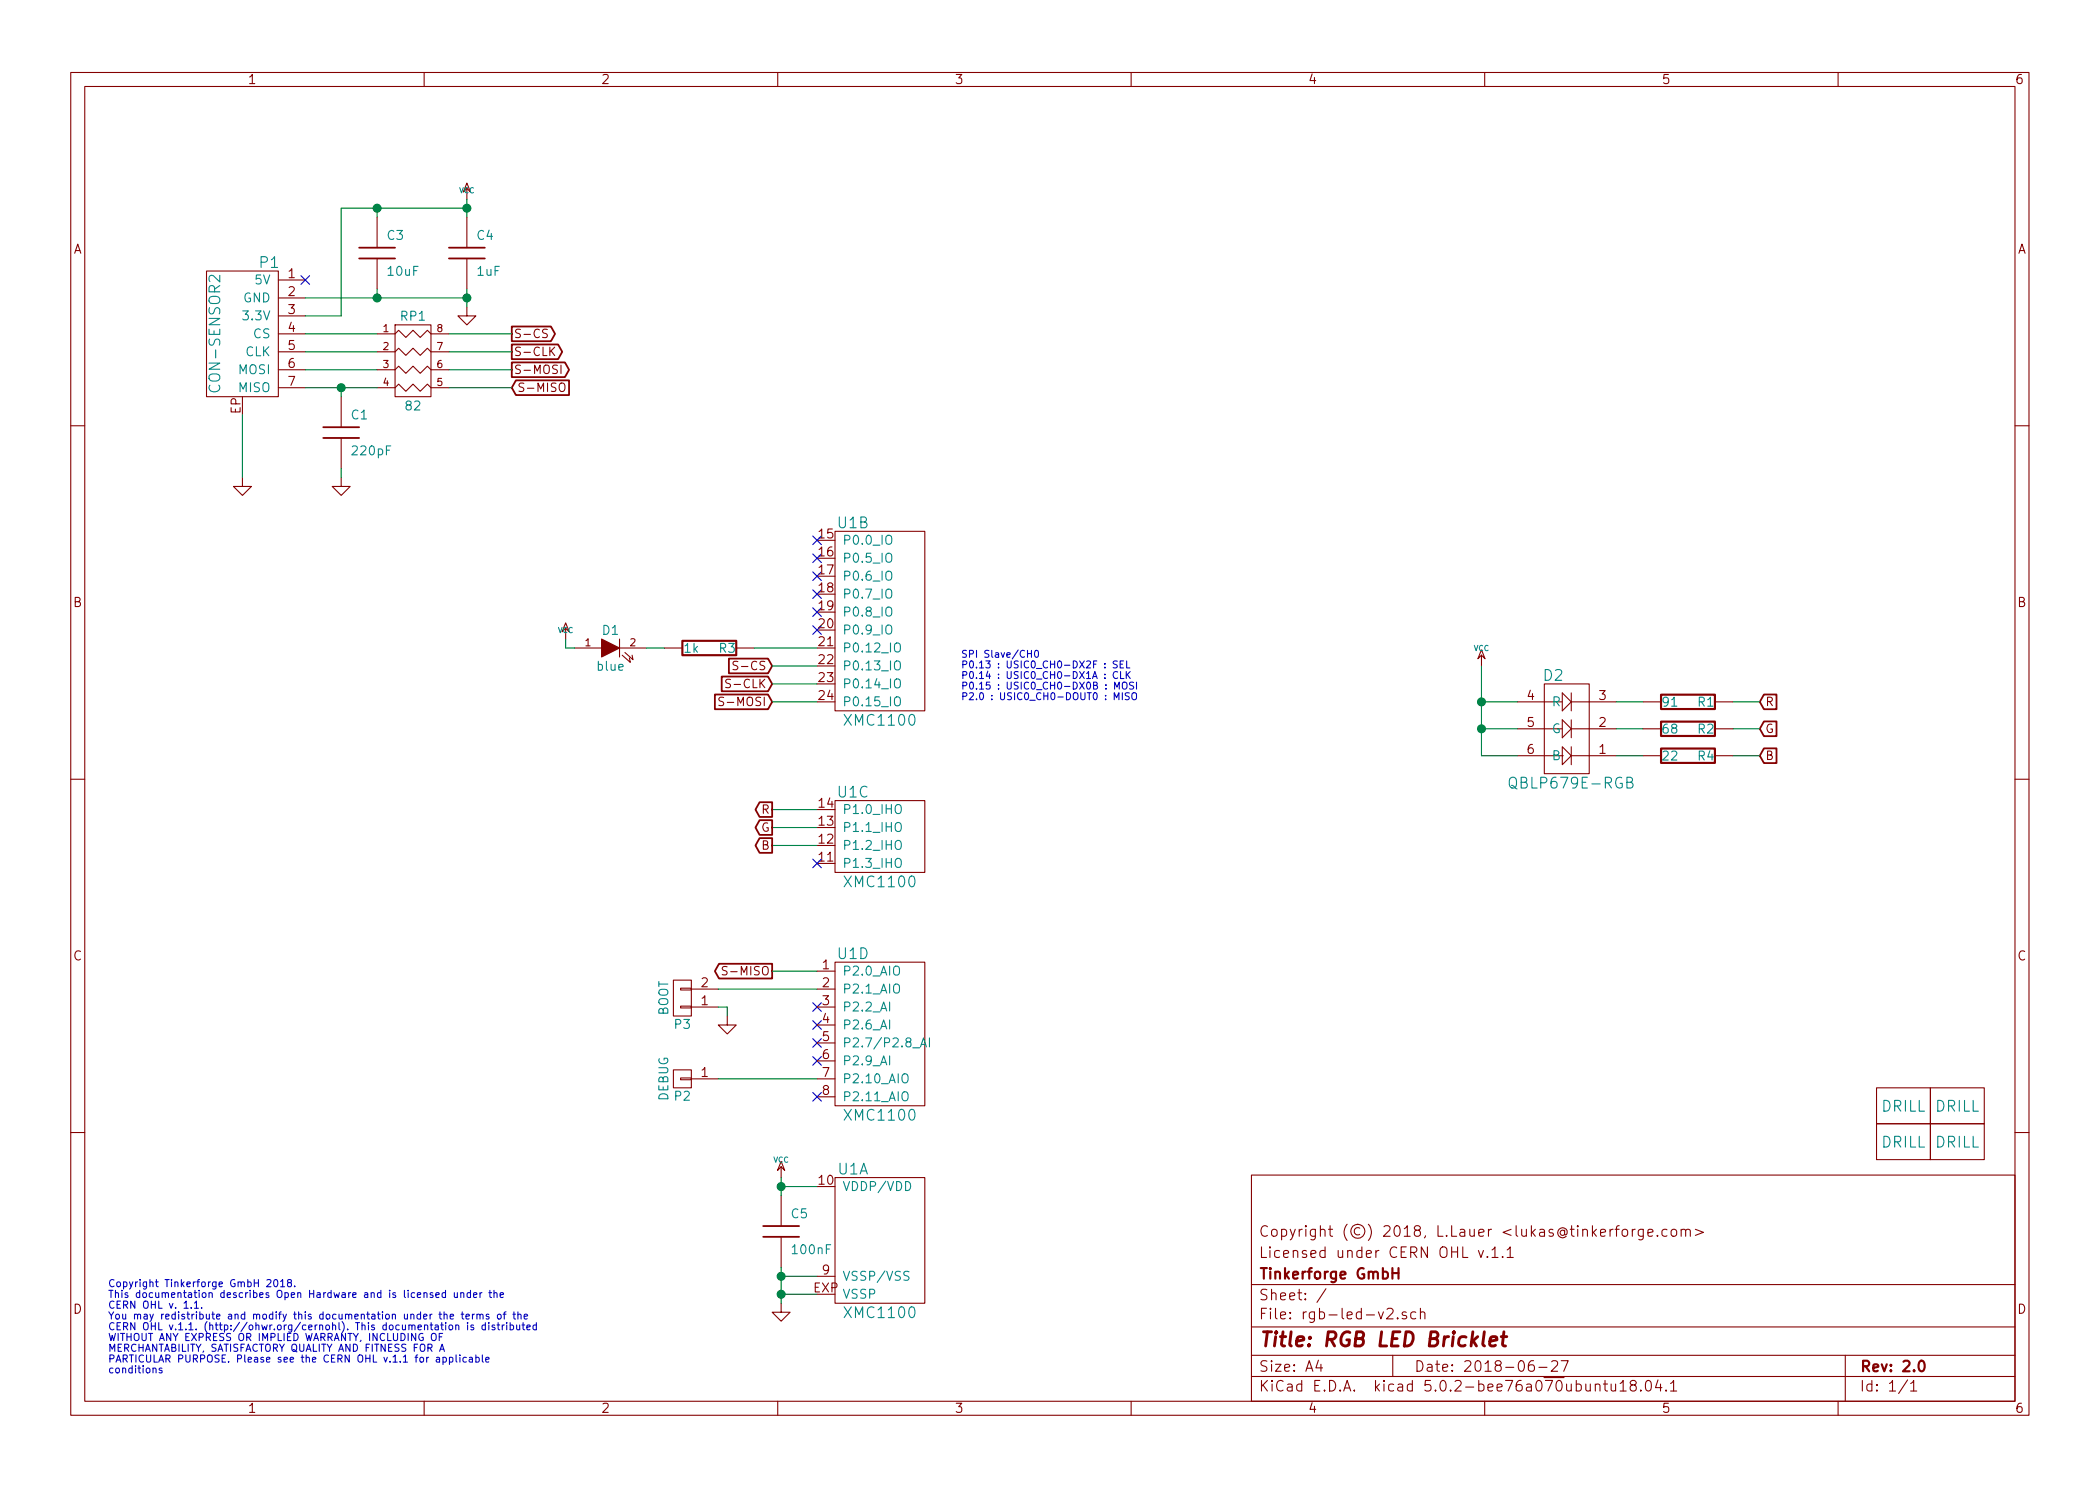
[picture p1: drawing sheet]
EESchema Schematic File Version 4
EELAYER 26 0
EELAYER END
$Descr A4 11693 8268
encoding utf-8
Sheet 1 1
Title "RGB LED Bricklet"
Date "2018-06-27"
Rev "2.0"
Comp "Tinkerforge GmbH"
Comment1 "Licensed under CERN OHL v.1.1"
Comment2 "Copyright (©) 2018, L.Lauer <lukas@tinkerforge.com>"
Comment3 ""
Comment4 ""
$EndDescr
Text Notes 600  7650 0    40   ~ 0
Copyright Tinkerforge GmbH 2018.\nThis documentation describes Open Hardware and is licensed under the\nCERN OHL v. 1.1.\nYou may redistribute and modify this documentation under the terms of the\nCERN OHL v.1.1. (http://ohwr.org/cernohl). This documentation is distributed\nWITHOUT ANY EXPRESS OR IMPLIED WARRANTY, INCLUDING OF\nMERCHANTABILITY, SATISFACTORY QUALITY AND FITNESS FOR A\nPARTICULAR PURPOSE. Please see the CERN OHL v.1.1 for applicable\nconditions\n
$Comp
L tinkerforge:DRILL U4
U 1 1
P 10600 6350
F 0 "U4" H 10650 6400 60  0001 C CNN
F 1 "DRILL" H 10600 6350 60  0000 C CNN
F 2 "kicad-libraries:DRILL_NP" H 10600 6350 60  0001 C CNN
F 3 "" H 10600 6350 60  0001 C CNN
	1    10600 6350
	1    0    0    -1  
$EndComp
$Comp
L tinkerforge:DRILL U3
U 1 1
P 10600 6150
F 0 "U3" H 10650 6200 60  0001 C CNN
F 1 "DRILL" H 10600 6150 60  0000 C CNN
F 2 "kicad-libraries:DRILL_NP" H 10600 6150 60  0001 C CNN
F 3 "" H 10600 6150 60  0001 C CNN
	1    10600 6150
	1    0    0    -1  
$EndComp
$Comp
L tinkerforge:DRILL U5
U 1 1
P 10900 6150
F 0 "U5" H 10950 6200 60  0001 C CNN
F 1 "DRILL" H 10900 6150 60  0000 C CNN
F 2 "kicad-libraries:DRILL_NP" H 10900 6150 60  0001 C CNN
F 3 "" H 10900 6150 60  0001 C CNN
	1    10900 6150
	1    0    0    -1  
$EndComp
$Comp
L tinkerforge:DRILL U6
U 1 1
P 10900 6350
F 0 "U6" H 10950 6400 60  0001 C CNN
F 1 "DRILL" H 10900 6350 60  0000 C CNN
F 2 "kicad-libraries:DRILL_NP" H 10900 6350 60  0001 C CNN
F 3 "" H 10900 6350 60  0001 C CNN
	1    10900 6350
	1    0    0    -1  
$EndComp
$Comp
L tinkerforge:VCC #PWR01
U 1 1
P 2600 1100
F 0 "#PWR01" H 2600 1200 30  0001 C CNN
F 1 "VCC" H 2600 1150 30  0000 C CNN
F 2 "" H 2600 1100 60  0001 C CNN
F 3 "" H 2600 1100 60  0001 C CNN
	1    2600 1100
	1    0    0    -1  
$EndComp
$Comp
L tinkerforge:GND #PWR02
U 1 1
P 1900 2650
F 0 "#PWR02" H 1900 2650 30  0001 C CNN
F 1 "GND" H 1900 2580 30  0001 C CNN
F 2 "" H 1900 2650 60  0001 C CNN
F 3 "" H 1900 2650 60  0001 C CNN
	1    1900 2650
	1    0    0    -1  
$EndComp
$Comp
L tinkerforge:GND #PWR03
U 1 1
P 2600 1700
F 0 "#PWR03" H 2600 1700 30  0001 C CNN
F 1 "GND" H 2600 1630 30  0001 C CNN
F 2 "" H 2600 1700 60  0001 C CNN
F 3 "" H 2600 1700 60  0001 C CNN
	1    2600 1700
	1    0    0    -1  
$EndComp
$Comp
L tinkerforge:CON-SENSOR2 P1
U 1 1
P 1350 1850
F 0 "P1" H 1200 2250 60  0000 C CNN
F 1 "CON-SENSOR2" V 1500 1850 60  0000 C CNN
F 2 "kicad-libraries:CON-SENSOR2" H 1450 1700 60  0001 C CNN
F 3 "" H 1450 1700 60  0000 C CNN
	1    1350 1850
	-1   0    0    -1  
$EndComp
$Comp
L tinkerforge:C C3
U 1 1
P 2100 1400
F 0 "C3" H 2150 1500 50  0000 L CNN
F 1 "10uF" H 2150 1300 50  0000 L CNN
F 2 "kicad-libraries:C0805" H 2100 1400 60  0001 C CNN
F 3 "" H 2100 1400 60  0000 C CNN
	1    2100 1400
	1    0    0    -1  
$EndComp
$Comp
L tinkerforge:C C4
U 1 1
P 2600 1400
F 0 "C4" H 2650 1500 50  0000 L CNN
F 1 "1uF" H 2650 1300 50  0000 L CNN
F 2 "kicad-libraries:C0603F" H 2600 1400 60  0001 C CNN
F 3 "" H 2600 1400 60  0000 C CNN
	1    2600 1400
	1    0    0    -1  
$EndComp
$Comp
L tinkerforge:R_PACK4 RP1
U 1 1
P 2300 2200
F 0 "RP1" H 2300 2650 50  0000 C CNN
F 1 "82" H 2300 2150 50  0000 C CNN
F 2 "kicad-libraries:4X0402" H 2300 2200 50  0001 C CNN
F 3 "" H 2300 2200 50  0000 C CNN
	1    2300 2200
	1    0    0    -1  
$EndComp
$Comp
L tinkerforge:C C1
U 1 1
P 1900 2400
F 0 "C1" H 1950 2500 50  0000 L CNN
F 1 "220pF" H 1950 2300 50  0000 L CNN
F 2 "kicad-libraries:C0402F" H 1900 2400 60  0001 C CNN
F 3 "" H 1900 2400 60  0000 C CNN
	1    1900 2400
	1    0    0    -1  
$EndComp
$Comp
L tinkerforge:GND #PWR04
U 1 1
P 1350 2650
F 0 "#PWR04" H 1350 2650 30  0001 C CNN
F 1 "GND" H 1350 2580 30  0001 C CNN
F 2 "" H 1350 2650 60  0001 C CNN
F 3 "" H 1350 2650 60  0001 C CNN
	1    1350 2650
	1    0    0    -1  
$EndComp
Text GLabel 2850 1850 2    47   Output ~ 0
S-CS
Text GLabel 2850 1950 2    47   Output ~ 0
S-CLK
Text GLabel 2850 2050 2    47   Output ~ 0
S-MOSI
Text GLabel 2850 2150 2    47   Input ~ 0
S-MISO
Wire Wire Line
	1350 2650 1350 2300
Wire Wire Line
	1900 2650 1900 2600
Wire Wire Line
	1700 2150 1900 2150
Wire Wire Line
	1700 2050 2100 2050
Wire Wire Line
	1700 1950 2100 1950
Wire Wire Line
	2100 1850 1700 1850
Wire Wire Line
	2500 1850 2850 1850
Wire Wire Line
	2850 1950 2500 1950
Wire Wire Line
	2500 2050 2850 2050
Wire Wire Line
	2850 2150 2500 2150
Wire Wire Line
	1900 2200 1900 2150
Connection ~ 1900 2150
Wire Wire Line
	1700 1750 1900 1750
Wire Wire Line
	1900 1750 1900 1150
Wire Wire Line
	1900 1150 2100 1150
Wire Wire Line
	2600 1100 2600 1150
Connection ~ 2600 1150
Wire Wire Line
	2100 1200 2100 1150
Connection ~ 2100 1150
Wire Wire Line
	1700 1650 2100 1650
Wire Wire Line
	2600 1600 2600 1650
Connection ~ 2600 1650
Wire Wire Line
	2100 1600 2100 1650
Connection ~ 2100 1650
NoConn ~ 1700 1550
$Comp
L tinkerforge:XMC1XXX24 U1
U 1 1
P 4900 6900
F 0 "U1" H 4750 7300 60  0000 C CNN
F 1 "XMC1100" H 4900 6500 60  0000 C CNN
F 2 "kicad-libraries:QFN24-4x4mm-0.5mm" H 5050 7650 60  0001 C CNN
F 3 "" H 5050 7650 60  0000 C CNN
	1    4900 6900
	1    0    0    -1  
$EndComp
$Comp
L tinkerforge:XMC1XXX24 U1
U 2 1
P 4900 3450
F 0 "U1" H 4750 4000 60  0000 C CNN
F 1 "XMC1100" H 4900 2900 60  0000 C CNN
F 2 "kicad-libraries:QFN24-4x4mm-0.5mm" H 5050 4200 60  0001 C CNN
F 3 "" H 5050 4200 60  0000 C CNN
	2    4900 3450
	1    0    0    -1  
$EndComp
$Comp
L tinkerforge:XMC1XXX24 U1
U 3 1
P 4900 4650
F 0 "U1" H 4750 4900 60  0000 C CNN
F 1 "XMC1100" H 4900 4400 60  0000 C CNN
F 2 "kicad-libraries:QFN24-4x4mm-0.5mm" H 5050 5400 60  0001 C CNN
F 3 "" H 5050 5400 60  0000 C CNN
	3    4900 4650
	1    0    0    -1  
$EndComp
$Comp
L tinkerforge:C C5
U 1 1
P 4350 6850
F 0 "C5" H 4400 6950 50  0000 L CNN
F 1 "100nF" H 4400 6750 50  0000 L CNN
F 2 "kicad-libraries:C0603F" H 4350 6850 60  0001 C CNN
F 3 "" H 4350 6850 60  0000 C CNN
	1    4350 6850
	1    0    0    -1  
$EndComp
$Comp
L tinkerforge:VCC #PWR05
U 1 1
P 4350 6550
F 0 "#PWR05" H 4350 6650 30  0001 C CNN
F 1 "VCC" H 4350 6650 30  0000 C CNN
F 2 "" H 4350 6550 60  0001 C CNN
F 3 "" H 4350 6550 60  0001 C CNN
	1    4350 6550
	1    0    0    -1  
$EndComp
$Comp
L tinkerforge:GND #PWR06
U 1 1
P 4350 7250
F 0 "#PWR06" H 4350 7250 30  0001 C CNN
F 1 "GND" H 4350 7180 30  0001 C CNN
F 2 "" H 4350 7250 60  0001 C CNN
F 3 "" H 4350 7250 60  0001 C CNN
	1    4350 7250
	1    0    0    -1  
$EndComp
Wire Wire Line
	4350 6650 4350 6600
Wire Wire Line
	4350 6600 4550 6600
Connection ~ 4350 6600
Wire Wire Line
	4350 7050 4350 7100
Wire Wire Line
	4550 7100 4350 7100
Connection ~ 4350 7100
Wire Wire Line
	4550 7200 4350 7200
Connection ~ 4350 7200
NoConn ~ 4550 4800
$Comp
L tinkerforge:CONN_01X01 P2
U 1 1
P 3800 6000
F 0 "P2" H 3800 6100 50  0000 C CNN
F 1 "DEBUG" V 3900 6000 50  0000 C CNN
F 2 "kicad-libraries:DEBUG_PAD" H 3800 6000 50  0001 C CNN
F 3 "" H 3800 6000 50  0000 C CNN
	1    3800 6000
	-1   0    0    1   
$EndComp
Text GLabel 4300 3700 0    47   Input ~ 0
S-CS
Text GLabel 4300 3800 0    47   Input ~ 0
S-CLK
Text GLabel 4300 3900 0    47   Input ~ 0
S-MOSI
Text GLabel 4300 5400 0    47   Output ~ 0
S-MISO
Text Notes 5350 3900 0    39   ~ 0
SPI Slave/CH0\nP0.13 : USIC0_CH0-DX2F : SEL\nP0.14 : USIC0_CH0-DX1A : CLK\nP0.15 : USIC0_CH0-DX0B : MOSI\nP2.0 : USIC0_CH0-DOUT0 : MISO
Wire Wire Line
	4300 3700 4550 3700
Wire Wire Line
	4550 3800 4300 3800
Wire Wire Line
	4300 3900 4550 3900
NoConn ~ 4550 3500
NoConn ~ 4550 3100
NoConn ~ 4550 5600
NoConn ~ 4550 5800
NoConn ~ 4550 5900
$Comp
L tinkerforge:CONN_01X02 P3
U 1 1
P 3800 5550
F 0 "P3" H 3800 5700 50  0000 C CNN
F 1 "BOOT" V 3900 5550 50  0000 C CNN
F 2 "kicad-libraries:SolderJumper" H 3800 5550 50  0001 C CNN
F 3 "" H 3800 5550 50  0000 C CNN
	1    3800 5550
	-1   0    0    1   
$EndComp
$Comp
L tinkerforge:R R3
U 1 1
P 3950 3600
F 0 "R3" V 3950 3700 50  0000 C CNN
F 1 "1k" V 3950 3500 50  0000 C CNN
F 2 "kicad-libraries:R0603F" H 3950 3600 60  0001 C CNN
F 3 "" H 3950 3600 60  0000 C CNN
	1    3950 3600
	0    1    1    0   
$EndComp
$Comp
L tinkerforge:LED D1
U 1 1
P 3400 3600
F 0 "D1" H 3400 3700 50  0000 C CNN
F 1 "blue" H 3400 3500 50  0000 C CNN
F 2 "kicad-libraries:D0603F" H 3400 3600 50  0001 C CNN
F 3 "" H 3400 3600 50  0000 C CNN
	1    3400 3600
	1    0    0    -1  
$EndComp
$Comp
L tinkerforge:VCC #PWR07
U 1 1
P 3150 3550
F 0 "#PWR07" H 3150 3650 30  0001 C CNN
F 1 "VCC" H 3150 3600 30  0000 C CNN
F 2 "" H 3150 3550 60  0001 C CNN
F 3 "" H 3150 3550 60  0001 C CNN
	1    3150 3550
	1    0    0    -1  
$EndComp
Wire Wire Line
	4300 5400 4550 5400
NoConn ~ 4550 3400
$Comp
L tinkerforge:VCC #PWR08
U 1 1
P 8250 3700
F 0 "#PWR08" H 8250 3800 30  0001 C CNN
F 1 "VCC" H 8250 3800 30  0000 C CNN
F 2 "" H 8250 3700 60  0001 C CNN
F 3 "" H 8250 3700 60  0001 C CNN
	1    8250 3700
	1    0    0    -1  
$EndComp
NoConn ~ 4550 5700
NoConn ~ 4550 3300
$Comp
L tinkerforge:RGB-LED D2
U 1 1
P 8700 4000
F 0 "D2" H 8650 4250 60  0000 C CNN
F 1 "QBLP679E-RGB" H 8750 3650 60  0000 C CNN
F 2 "kicad-libraries:PLCC6-RGB" H 8950 3900 60  0001 C CNN
F 3 "" H 8950 3900 60  0000 C CNN
	1    8700 4000
	1    0    0    -1  
$EndComp
Wire Wire Line
	8450 4200 8250 4200
Wire Wire Line
	8250 4200 8250 4050
Wire Wire Line
	8450 4050 8250 4050
Connection ~ 8250 4050
Wire Wire Line
	8450 3900 8250 3900
Connection ~ 8250 3900
Wire Wire Line
	4550 4700 4300 4700
Wire Wire Line
	4550 4600 4300 4600
Wire Wire Line
	4550 4500 4300 4500
Text GLabel 4300 4500 0    47   Output ~ 0
R
Text GLabel 4300 4600 0    47   Output ~ 0
G
Text GLabel 4300 4700 0    47   Output ~ 0
B
Text GLabel 9800 3900 2    47   Input ~ 0
R
Text GLabel 9800 4050 2    47   Input ~ 0
G
Text GLabel 9800 4200 2    47   Input ~ 0
B
$Comp
L tinkerforge:R R1
U 1 1
P 9400 3900
F 0 "R1" V 9400 4000 50  0000 C CNN
F 1 "91" V 9400 3800 50  0000 C CNN
F 2 "kicad-libraries:R0603F" H 9400 3900 60  0001 C CNN
F 3 "" H 9400 3900 60  0000 C CNN
	1    9400 3900
	0    1    1    0   
$EndComp
$Comp
L tinkerforge:R R2
U 1 1
P 9400 4050
F 0 "R2" V 9400 4150 50  0000 C CNN
F 1 "68" V 9400 3950 50  0000 C CNN
F 2 "kicad-libraries:R0603F" H 9400 4050 60  0001 C CNN
F 3 "" H 9400 4050 60  0000 C CNN
	1    9400 4050
	0    1    1    0   
$EndComp
$Comp
L tinkerforge:R R4
U 1 1
P 9400 4200
F 0 "R4" V 9400 4300 50  0000 C CNN
F 1 "22" V 9400 4100 50  0000 C CNN
F 2 "kicad-libraries:R0603F" H 9400 4200 60  0001 C CNN
F 3 "" H 9400 4200 60  0000 C CNN
	1    9400 4200
	0    1    1    0   
$EndComp
Wire Wire Line
	9800 3900 9650 3900
Wire Wire Line
	9150 3900 9000 3900
Wire Wire Line
	9000 4050 9150 4050
Wire Wire Line
	9150 4200 9000 4200
Wire Wire Line
	9650 4050 9800 4050
Wire Wire Line
	9800 4200 9650 4200
Wire Wire Line
	4200 3600 4550 3600
Wire Wire Line
	3700 3600 3600 3600
Wire Wire Line
	3200 3600 3150 3600
Wire Wire Line
	3150 3600 3150 3550
$Comp
L tinkerforge:XMC1XXX24 U1
U 4 1
P 4900 5750
F 0 "U1" H 4750 6200 60  0000 C CNN
F 1 "XMC1100" H 4900 5300 60  0000 C CNN
F 2 "kicad-libraries:QFN24-4x4mm-0.5mm" H 5050 6500 60  0001 C CNN
F 3 "" H 5050 6500 60  0000 C CNN
	4    4900 5750
	1    0    0    -1  
$EndComp
NoConn ~ 4550 6100
NoConn ~ 4550 3200
$Comp
L tinkerforge:GND #PWR09
U 1 1
P 4050 5650
F 0 "#PWR09" H 4050 5650 30  0001 C CNN
F 1 "GND" H 4050 5580 30  0001 C CNN
F 2 "" H 4050 5650 60  0001 C CNN
F 3 "" H 4050 5650 60  0001 C CNN
	1    4050 5650
	1    0    0    -1  
$EndComp
Wire Wire Line
	4000 5500 4550 5500
Wire Wire Line
	4000 5600 4050 5600
Wire Wire Line
	4050 5600 4050 5650
Wire Wire Line
	4550 6000 4000 6000
NoConn ~ 4550 3000
Wire Wire Line
	1900 2150 2100 2150
Wire Wire Line
	2600 1150 2600 1200
Wire Wire Line
	2100 1150 2600 1150
Wire Wire Line
	2600 1650 2600 1700
Wire Wire Line
	2100 1650 2600 1650
Wire Wire Line
	4350 6600 4350 6550
Wire Wire Line
	4350 7100 4350 7200
Wire Wire Line
	4350 7200 4350 7250
Wire Wire Line
	8250 4050 8250 3900
Wire Wire Line
	8250 3900 8250 3700
$EndSCHEMATC
